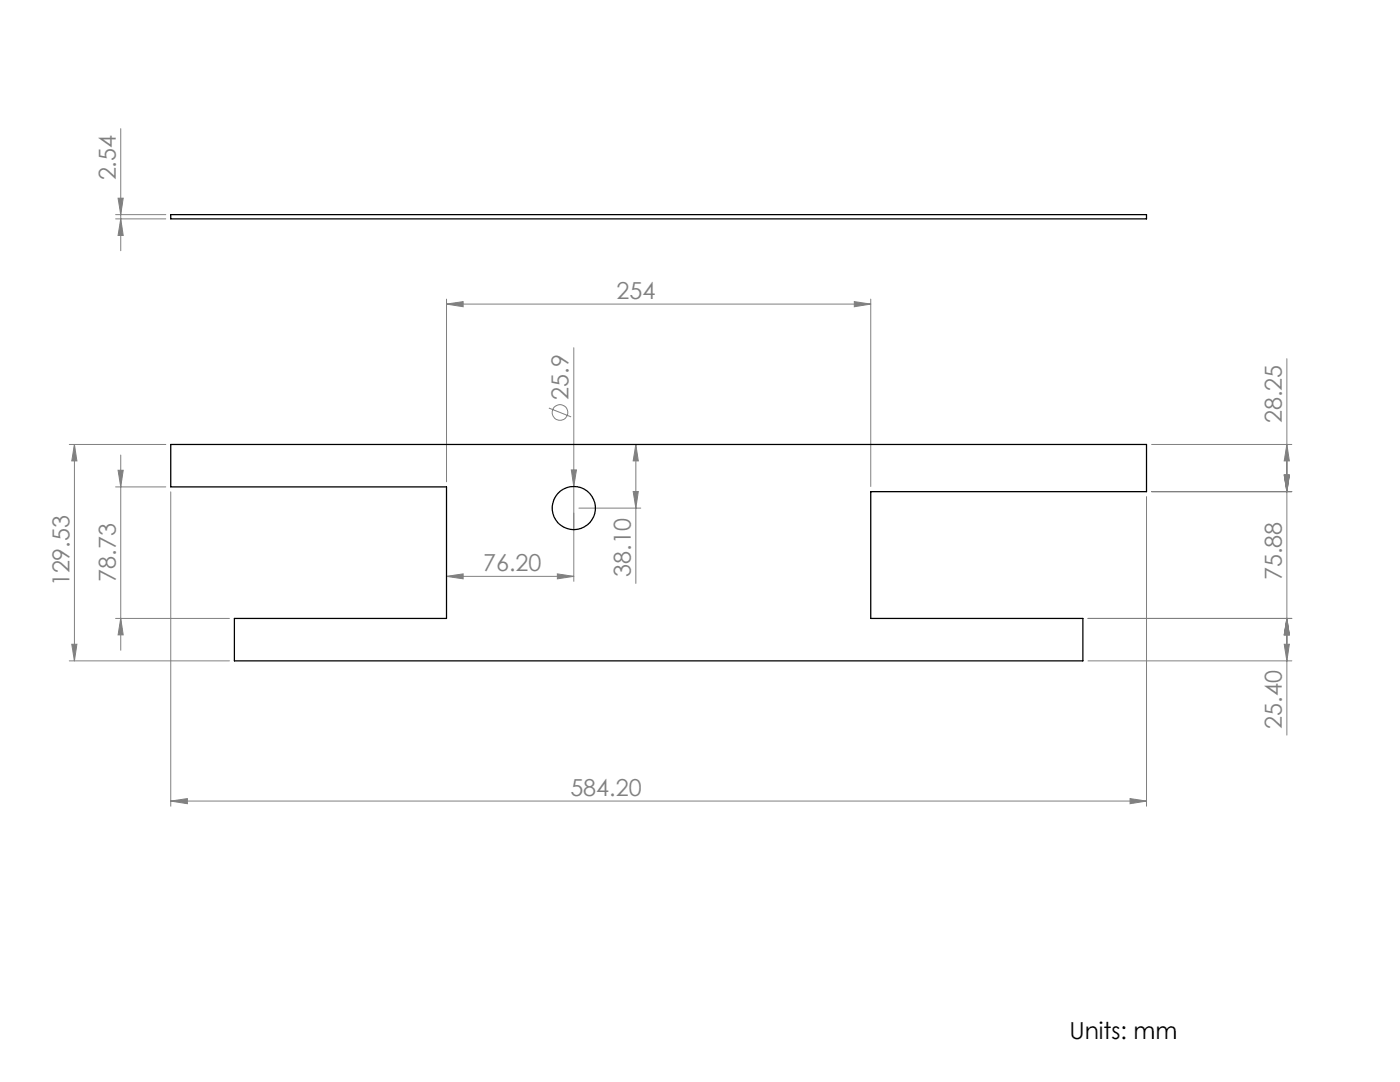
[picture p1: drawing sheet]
<svg xmlns="http://www.w3.org/2000/svg" width="279mm" height="216mm" viewBox="0 0 279 216" stroke-linecap="round" stroke-linejoin="round" font-family="sans-serif">
<g fill="none" stroke="#808080" stroke-width=".2">
<path d="M23.6 39.5h1l-.5 3.3zM24.1 25.7v24.3M23.1 43.7h10M23.1 42.8h10M24.1 43.7l.5 3.3h-1zM89.1 59.7v36.4M173.8 59.7v37.4M89.1 60.7l3.3-.5v1zM89.1 60.7h84.7M114.5 69.4v46.6M170.5 60.2l3.3 .5-3.3 .5zM256.8 71.6v75.1"/>
<path d="M13.8 88.7h19.3M14.9 88.7l.4 3.3h-1zM14.9 88.7v43.2M23.1 97.2h10M23.6 93.8h1l-.5 3.4zM24.1 90.8v39M34.1 98.1v62.8M109.5 81.4l4.5 1.8M114 93.8h1l-.5 3.3zM126.4 98.1h1l-.5 3.3zM126.9 88.7v27.7M126.9 88.7l.5 3.3h-1z"/>
<path d="M228.8 99.1v61.8M229.8 88.7h28M229.8 98.1h28M256.3 94.8h1l-.5 3.3zM256.8 88.7l.5 3.3h-1zM89.1 115l3.3-.5v1zM89.1 115h25.4M111.2 114.5l3.3 .5-3.3 .5zM115.5 101.4h12.4M13.8 131.9h32M14.3 128.6h1l-.4 3.3zM23.1 123.4h22.7"/>
<path d="M24.1 123.4l.5 3.3h-1zM217.1 123.4h40.7M217.1 131.9h40.7M256.3 128.6h1l-.5 3.3zM256.8 123.4l.5 3.3h-1zM34.1 159.8l3.3-.5v1.1zM34.1 159.8h194.7M225.5 159.3l3.3 .5-3.3 .6z"/>
<circle cx="111.8" cy="82.3" r="1.55"/>
</g>
<g fill="#808080">
<path d="M114 93.8h1l-.5 3.3z"/>
<path d="M111.2 114.5l3.3 .5-3.3 .5zM89.1 115l3.3-.5v1z"/>
<path d="M34.1 159.8l3.3-.5v1.1zM225.5 159.3l3.3 .5-3.3 .6zM89.1 60.7l3.3-.5v1zM170.5 60.2l3.3 .5-3.3 .5z"/>
<path d="M24.1 123.4l.5 3.3h-1zM23.6 93.8h1l-.5 3.4zM24.1 43.7l.5 3.3h-1zM23.6 39.5h1l-.5 3.3z"/>
<path d="M126.4 98.1h1l-.5 3.3zM126.9 88.7l.5 3.3h-1z"/>
<path d="M14.9 88.7l.4 3.3h-1zM14.3 128.6h1l-.4 3.3zM256.8 88.7l.5 3.3h-1zM256.3 94.8h1l-.5 3.3zM256.3 94.8h1l-.5 3.3zM256.8 123.4l.5 3.3h-1zM256.8 123.4l.5 3.3h-1zM256.3 128.6h1l-.5 3.3z"/>
</g>
<g fill="none" stroke="#000" stroke-width=".25">
<path d="M34.1 42.8h194.7v.9h-194.7zM34.1 88.7h194.7v9.4h-55v25.3h42.3v8.5h-169.3v-8.5h42.3v-26.2h-55z"/>
<circle cx="114.5" cy="101.4" r="4.3"/>
</g>
<g font-size="4.7" fill="#808080">
<text x="23.1" y="36" transform="rotate(-90 23.1 36)">2.54</text>
<text x="123" y="59.7">254</text>
<text x="113.5" y="79.7" transform="rotate(-90 113.5 79.7)">25.9</text>
<text x="255.8" y="84.5" transform="rotate(-90 255.8 84.5)">28.25</text>
<text x="96.4" y="114">76.20</text>
<text x="13.8" y="117" transform="rotate(-90 13.8 117)">129.53</text>
<text x="23.1" y="116.1" transform="rotate(-90 23.1 116.1)">78.73</text>
<text x="125.9" y="115.1" transform="rotate(-90 125.9 115.1)">38.10</text>
<text x="255.8" y="115.7" transform="rotate(-90 255.8 115.7)">75.88</text>
<text x="255.8" y="145.4" transform="rotate(-90 255.8 145.4)">25.40</text>
<text x="113.8" y="158.8">584.20</text>
</g>
<text font-size="4.7" x="213.4" y="207.3">Units: mm</text>
</svg>
